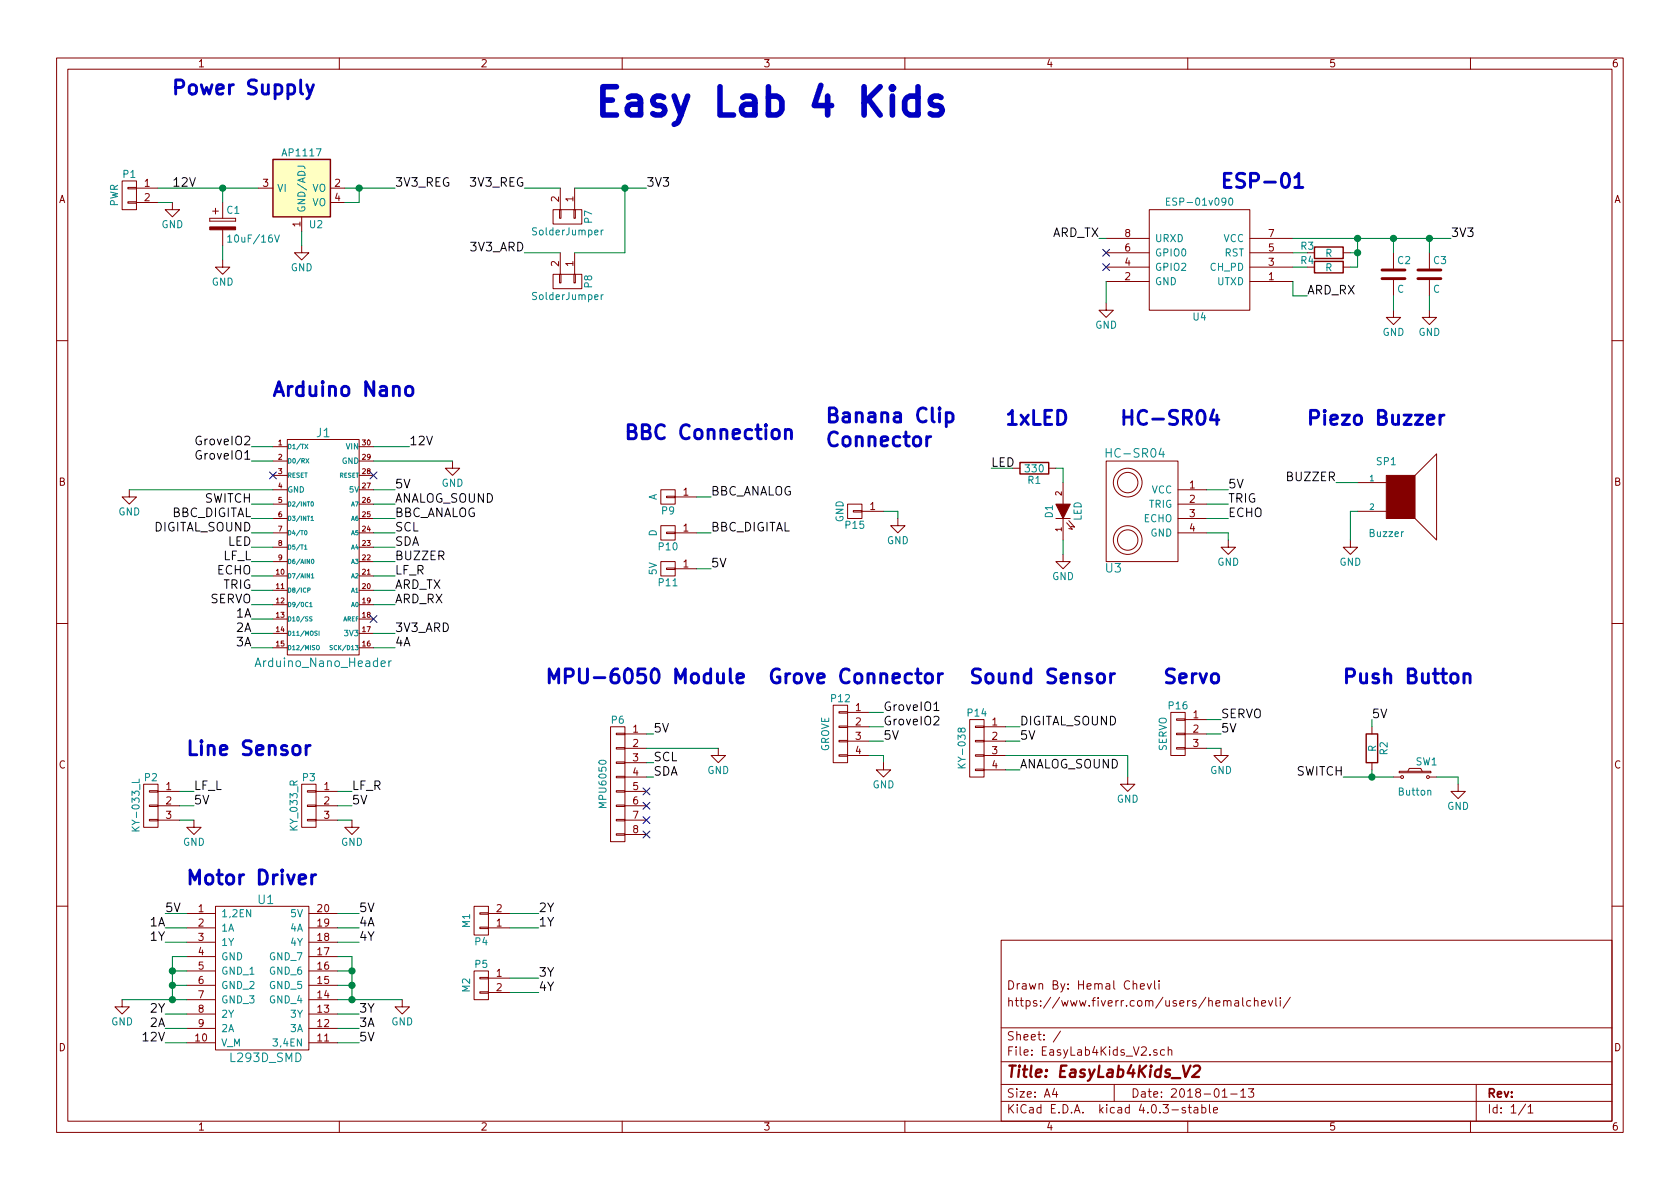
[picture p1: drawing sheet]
EESchema Schematic File Version 2
LIBS:power
LIBS:device
LIBS:transistors
LIBS:conn
LIBS:linear
LIBS:74xx
LIBS:cmos4000
LIBS:adc-dac
LIBS:memory
LIBS:xilinx
LIBS:microcontrollers
LIBS:dsp
LIBS:microchip
LIBS:analog_switches
LIBS:motorola
LIBS:texas
LIBS:intel
LIBS:audio
LIBS:interface
LIBS:digital-audio
LIBS:philips
LIBS:display
LIBS:cypress
LIBS:siliconi
LIBS:opto
LIBS:atmel
LIBS:contrib
LIBS:valves
LIBS:EasyLab4Kids_V2-cache
EELAYER 25 0
EELAYER END
$Descr A4 11693 8268
encoding utf-8
Sheet 1 1
Title "EasyLab4Kids_V2"
Date "2018-01-13"
Rev ""
Comp "Michiel Erasmus en EasyLab4Kids"
Comment1 "https://www.fiverr.com/users/hemalchevli/"
Comment2 "Drawn By: Hemal Chevli"
Comment3 "Vryheid Voorspoed Afrikaner Volksrepubliek!"
Comment4 "©2018 by EasyLab4Kids"
$EndDescr
$Comp
L Arduino_Nano_Header J1
U 1 1
P 2250 3800
F 0 "J1" H 2250 4600 60  0000 C CNN
F 1 "Arduino_Nano_Header" H 2250 3000 60  0000 C CNN
F 2 "EasyLabs4Kids:arduino_nano_header" H 2250 3800 60  0001 C CNN
F 3 "" H 2250 3800 60  0000 C CNN
	1    2250 3800
	1    0    0    -1  
$EndComp
Text Notes 4150 800  0    197  ~ 39
Easy Lab 4 Kids
Text Notes 1200 650  0    98   ~ 20
Power Supply
Text Notes 1900 2750 0    98   ~ 20
Arduino Nano
Text Notes 1300 5250 0    98   ~ 20
Line Sensor
Text Notes 1300 6150 0    98   ~ 20
Motor Driver
Text Notes 8500 1300 0    98   ~ 20
ESP-01
Text Notes 4350 3050 0    98   ~ 20
BBC Connection
Text Notes 5750 3100 0    98   ~ 20
Banana Clip \nConnector
Text Notes 7000 2950 0    98   ~ 20
1xLED
Text Notes 7800 2950 0    98   ~ 20
HC-SR04
Text Notes 9100 2950 0    98   ~ 20
Piezo Buzzer
Text Notes 3800 4750 0    98   ~ 20
MPU-6050 Module
Text Notes 5350 4750 0    98   ~ 20
Grove Connector
Text Notes 6750 4750 0    98   ~ 20
Sound Sensor
Text Notes 8100 4750 0    98   ~ 20
Servo
$Comp
L CONN_01X02 P1
U 1 1
P 900 1350
F 0 "P1" H 900 1500 50  0000 C CNN
F 1 "PWR" V 1000 1350 50  0000 C CNN
F 2 "EasyLabs4Kids:mkds_1,5-2" H 900 1350 50  0001 C CNN
F 3 "" H 900 1350 50  0000 C CNN
	1    900  1350
	-1   0    0    -1  
$EndComp
$Comp
L ESP-01v090 U4
U 1 1
P 8350 1800
F 0 "U4" H 8350 2200 50  0000 C CNN
F 1 "ESP-01v090" H 8350 1400 50  0000 C CNN
F 2 "EasyLabs4Kids:ESP-01_SilkScreen" H 8350 1800 50  0001 C CNN
F 3 "" H 8350 1800 50  0001 C CNN
	1    8350 1800
	-1   0    0    1   
$EndComp
$Comp
L CONN_01X01 P9
U 1 1
P 4650 3450
F 0 "P9" H 4650 3550 50  0000 C CNN
F 1 "A" V 4750 3450 50  0000 C CNN
F 2 "EasyLabs4Kids:BBC_CONNECTOR" H 4650 3450 50  0001 C CNN
F 3 "" H 4650 3450 50  0000 C CNN
	1    4650 3450
	-1   0    0    1   
$EndComp
$Comp
L CONN_01X01 P10
U 1 1
P 4650 3700
F 0 "P10" H 4650 3800 50  0000 C CNN
F 1 "D" V 4750 3700 50  0000 C CNN
F 2 "EasyLabs4Kids:BBC_CONNECTOR" H 4650 3700 50  0001 C CNN
F 3 "" H 4650 3700 50  0000 C CNN
	1    4650 3700
	-1   0    0    1   
$EndComp
$Comp
L CONN_01X01 P11
U 1 1
P 4650 3950
F 0 "P11" H 4650 4050 50  0000 C CNN
F 1 "5V" V 4750 3950 50  0000 C CNN
F 2 "EasyLabs4Kids:BBC_CONNECTOR" H 4650 3950 50  0001 C CNN
F 3 "" H 4650 3950 50  0000 C CNN
	1    4650 3950
	-1   0    0    1   
$EndComp
$Comp
L CONN_01X01 P15
U 1 1
P 5950 3550
F 0 "P15" H 5950 3650 50  0000 C CNN
F 1 "GND" V 6050 3550 50  0000 C CNN
F 2 "EasyLabs4Kids:Makey_conn_3.2mm" H 5950 3550 50  0001 C CNN
F 3 "" H 5950 3550 50  0000 C CNN
	1    5950 3550
	-1   0    0    1   
$EndComp
$Comp
L LED D1
U 1 1
P 7400 3550
F 0 "D1" H 7400 3650 50  0000 C CNN
F 1 "LED" H 7400 3450 50  0000 C CNN
F 2 "EasyLabs4Kids:LED-5MM" H 7400 3550 50  0001 C CNN
F 3 "" H 7400 3550 50  0000 C CNN
	1    7400 3550
	0    -1   -1   0   
$EndComp
$Comp
L R R1
U 1 1
P 7200 3250
F 0 "R1" V 7280 3250 50  0000 C CNN
F 1 "330" V 7200 3250 50  0000 C CNN
F 2 "Resistors_SMD:R_1206_HandSoldering" V 7130 3250 50  0001 C CNN
F 3 "" H 7200 3250 50  0000 C CNN
	1    7200 3250
	0    1    1    0   
$EndComp
$Comp
L SPEAKER SP1
U 1 1
P 9750 3450
F 0 "SP1" H 9650 3700 50  0000 C CNN
F 1 "Buzzer" H 9650 3200 50  0000 C CNN
F 2 "EasyLabs4Kids:Buzzer_12x9.5RM7.6" H 9750 3450 50  0001 C CNN
F 3 "" H 9750 3450 50  0000 C CNN
	1    9750 3450
	1    0    0    -1  
$EndComp
$Comp
L CONN_01X03 P16
U 1 1
P 8200 5100
F 0 "P16" H 8200 5300 50  0000 C CNN
F 1 "SERVO" V 8300 5100 50  0000 C CNN
F 2 "EasyLabs4Kids:Pin_Header_Straight_1x03" H 8200 5100 50  0001 C CNN
F 3 "" H 8200 5100 50  0000 C CNN
	1    8200 5100
	-1   0    0    -1  
$EndComp
$Comp
L CONN_01X04 P14
U 1 1
P 6800 5200
F 0 "P14" H 6800 5450 50  0000 C CNN
F 1 "KY-038" V 6900 5200 50  0000 C CNN
F 2 "EasyLabs4Kids:Pin_Header_Straight_1x04" H 6800 5200 50  0001 C CNN
F 3 "" H 6800 5200 50  0000 C CNN
	1    6800 5200
	-1   0    0    -1  
$EndComp
$Comp
L CONN_01X04 P12
U 1 1
P 5850 5100
F 0 "P12" H 5850 5350 50  0000 C CNN
F 1 "GROVE" V 5950 5100 50  0000 C CNN
F 2 "EasyLabs4Kids:grove_1x04" H 5850 5100 50  0001 C CNN
F 3 "" H 5850 5100 50  0000 C CNN
	1    5850 5100
	-1   0    0    -1  
$EndComp
$Comp
L CONN_01X03 P2
U 1 1
P 1050 5600
F 0 "P2" H 1050 5800 50  0000 C CNN
F 1 "KY-033_L" V 1150 5600 50  0000 C CNN
F 2 "EasyLabs4Kids:Pin_Header_Straight_1x03" H 1050 5600 50  0001 C CNN
F 3 "" H 1050 5600 50  0000 C CNN
	1    1050 5600
	-1   0    0    -1  
$EndComp
$Comp
L CONN_01X03 P3
U 1 1
P 2150 5600
F 0 "P3" H 2150 5800 50  0000 C CNN
F 1 "KY_033_R" V 2250 5600 50  0000 C CNN
F 2 "EasyLabs4Kids:Pin_Header_Straight_1x03" H 2150 5600 50  0001 C CNN
F 3 "" H 2150 5600 50  0000 C CNN
	1    2150 5600
	-1   0    0    -1  
$EndComp
$Comp
L CONN_01X08 P6
U 1 1
P 4300 5450
F 0 "P6" H 4300 5900 50  0000 C CNN
F 1 "MPU6050" V 4400 5450 50  0000 C CNN
F 2 "EasyLabs4Kids:MPU-6050" H 4300 5450 50  0001 C CNN
F 3 "" H 4300 5450 50  0000 C CNN
	1    4300 5450
	-1   0    0    -1  
$EndComp
Text Notes 9350 4750 0    98   ~ 20
Push Button
$Comp
L SW_PUSH_SMALL_H SW1
U 1 1
P 9850 5400
F 0 "SW1" H 9930 5510 50  0000 C CNN
F 1 "Button" H 9850 5300 50  0000 C CNN
F 2 "EasyLabs4Kids:PCB_PUSH_edit" H 9850 5600 50  0001 C CNN
F 3 "" H 9850 5600 50  0000 C CNN
	1    9850 5400
	1    0    0    -1  
$EndComp
Text Label 7650 1650 2    60   ~ 0
ARD_TX
$Comp
L R R3
U 1 1
P 9250 1750
F 0 "R3" V 9200 1600 50  0000 C CNN
F 1 "R" V 9250 1750 50  0000 C CNN
F 2 "Resistors_SMD:R_1206_HandSoldering" V 9180 1750 50  0001 C CNN
F 3 "" H 9250 1750 50  0000 C CNN
	1    9250 1750
	0    1    1    0   
$EndComp
$Comp
L R R4
U 1 1
P 9250 1850
F 0 "R4" V 9200 1700 50  0000 C CNN
F 1 "R" V 9250 1850 50  0000 C CNN
F 2 "Resistors_SMD:R_1206_HandSoldering" V 9180 1850 50  0001 C CNN
F 3 "" H 9250 1850 50  0000 C CNN
	1    9250 1850
	0    1    1    0   
$EndComp
Text Label 9100 2050 0    60   ~ 0
ARD_RX
$Comp
L C C2
U 1 1
P 9700 1900
F 0 "C2" H 9725 2000 50  0000 L CNN
F 1 "C" H 9725 1800 50  0000 L CNN
F 2 "EasyLabs4Kids:C_0805_HandSoldering" H 9738 1750 50  0001 C CNN
F 3 "" H 9700 1900 50  0000 C CNN
	1    9700 1900
	1    0    0    -1  
$EndComp
$Comp
L C C3
U 1 1
P 9950 1900
F 0 "C3" H 9975 2000 50  0000 L CNN
F 1 "C" H 9975 1800 50  0000 L CNN
F 2 "EasyLabs4Kids:C_0805_HandSoldering" H 9988 1750 50  0001 C CNN
F 3 "" H 9950 1900 50  0000 C CNN
	1    9950 1900
	1    0    0    -1  
$EndComp
$Comp
L GND #PWR01
U 1 1
P 9700 2150
F 0 "#PWR01" H 9700 1900 50  0001 C CNN
F 1 "GND" H 9700 2000 50  0000 C CNN
F 2 "" H 9700 2150 50  0000 C CNN
F 3 "" H 9700 2150 50  0000 C CNN
	1    9700 2150
	1    0    0    -1  
$EndComp
$Comp
L GND #PWR02
U 1 1
P 9950 2150
F 0 "#PWR02" H 9950 1900 50  0001 C CNN
F 1 "GND" H 9950 2000 50  0000 C CNN
F 2 "" H 9950 2150 50  0000 C CNN
F 3 "" H 9950 2150 50  0000 C CNN
	1    9950 2150
	1    0    0    -1  
$EndComp
$Comp
L GND #PWR03
U 1 1
P 7700 2100
F 0 "#PWR03" H 7700 1850 50  0001 C CNN
F 1 "GND" H 7700 1950 50  0000 C CNN
F 2 "" H 7700 2100 50  0000 C CNN
F 3 "" H 7700 2100 50  0000 C CNN
	1    7700 2100
	1    0    0    -1  
$EndComp
NoConn ~ 7700 1750
NoConn ~ 7700 1850
$Comp
L GND #PWR04
U 1 1
P 7400 3850
F 0 "#PWR04" H 7400 3600 50  0001 C CNN
F 1 "GND" H 7400 3700 50  0000 C CNN
F 2 "" H 7400 3850 50  0000 C CNN
F 3 "" H 7400 3850 50  0000 C CNN
	1    7400 3850
	1    0    0    -1  
$EndComp
Text Label 6900 3250 0    60   ~ 0
LED
$Comp
L GND #PWR05
U 1 1
P 9400 3750
F 0 "#PWR05" H 9400 3500 50  0001 C CNN
F 1 "GND" H 9400 3600 50  0000 C CNN
F 2 "" H 9400 3750 50  0000 C CNN
F 3 "" H 9400 3750 50  0000 C CNN
	1    9400 3750
	1    0    0    -1  
$EndComp
Text Label 9300 3350 2    60   ~ 0
BUZZER
$Comp
L HC-SR04 U3
U 1 1
P 7950 3550
F 0 "U3" H 7750 3950 60  0000 C CNN
F 1 "HC-SR04" H 7900 3150 60  0000 C CNN
F 2 "EasyLabs4Kids:Pin_Header_Straight_1x04" H 8200 3400 60  0001 C CNN
F 3 "" H 8200 3400 60  0001 C CNN
	1    7950 3550
	1    0    0    1   
$EndComp
$Comp
L GND #PWR06
U 1 1
P 8550 3750
F 0 "#PWR06" H 8550 3500 50  0001 C CNN
F 1 "GND" H 8550 3600 50  0000 C CNN
F 2 "" H 8550 3750 50  0000 C CNN
F 3 "" H 8550 3750 50  0000 C CNN
	1    8550 3750
	1    0    0    -1  
$EndComp
Text Label 8550 3500 0    60   ~ 0
TRIG
Text Label 8550 3600 0    60   ~ 0
ECHO
$Comp
L GND #PWR07
U 1 1
P 6250 3600
F 0 "#PWR07" H 6250 3350 50  0001 C CNN
F 1 "GND" H 6250 3450 50  0000 C CNN
F 2 "" H 6250 3600 50  0000 C CNN
F 3 "" H 6250 3600 50  0000 C CNN
	1    6250 3600
	1    0    0    -1  
$EndComp
Text Label 4950 3450 0    60   ~ 0
BBC_ANALOG
Text Label 4950 3700 0    60   ~ 0
BBC_DIGITAL
Text Label 1350 5500 0    60   ~ 0
LF_L
Text Label 2450 5500 0    60   ~ 0
LF_R
$Comp
L GND #PWR08
U 1 1
P 1350 5700
F 0 "#PWR08" H 1350 5450 50  0001 C CNN
F 1 "GND" H 1350 5550 50  0000 C CNN
F 2 "" H 1350 5700 50  0000 C CNN
F 3 "" H 1350 5700 50  0000 C CNN
	1    1350 5700
	1    0    0    -1  
$EndComp
$Comp
L GND #PWR09
U 1 1
P 2450 5700
F 0 "#PWR09" H 2450 5450 50  0001 C CNN
F 1 "GND" H 2450 5550 50  0000 C CNN
F 2 "" H 2450 5700 50  0000 C CNN
F 3 "" H 2450 5700 50  0000 C CNN
	1    2450 5700
	1    0    0    -1  
$EndComp
$Comp
L GND #PWR010
U 1 1
P 10150 5450
F 0 "#PWR010" H 10150 5200 50  0001 C CNN
F 1 "GND" H 10150 5300 50  0000 C CNN
F 2 "" H 10150 5450 50  0000 C CNN
F 3 "" H 10150 5450 50  0000 C CNN
	1    10150 5450
	1    0    0    -1  
$EndComp
Text Label 9350 5400 2    60   ~ 0
SWITCH
$Comp
L R R2
U 1 1
P 9550 5200
F 0 "R2" V 9630 5200 50  0000 C CNN
F 1 "R" V 9550 5200 50  0000 C CNN
F 2 "Resistors_SMD:R_1206_HandSoldering" V 9480 5200 50  0001 C CNN
F 3 "" H 9550 5200 50  0000 C CNN
	1    9550 5200
	1    0    0    -1  
$EndComp
Text Label 8500 5000 0    60   ~ 0
SERVO
$Comp
L GND #PWR011
U 1 1
P 8500 5200
F 0 "#PWR011" H 8500 4950 50  0001 C CNN
F 1 "GND" H 8500 5050 50  0000 C CNN
F 2 "" H 8500 5200 50  0000 C CNN
F 3 "" H 8500 5200 50  0000 C CNN
	1    8500 5200
	1    0    0    -1  
$EndComp
$Comp
L L293D_SMD U1
U 1 1
P 1850 6750
F 0 "U1" H 1850 7250 60  0000 C CNN
F 1 "L293D_SMD" H 1850 6150 60  0000 C CNN
F 2 "EasyLabs4Kids:SOIC-20_7.5x12.8mm_Pitch1.27mm" H 1850 6300 60  0001 C CNN
F 3 "" H 1850 6300 60  0001 C CNN
	1    1850 6750
	1    0    0    -1  
$EndComp
$Comp
L GND #PWR012
U 1 1
P 850 6950
F 0 "#PWR012" H 850 6700 50  0001 C CNN
F 1 "GND" H 850 6800 50  0000 C CNN
F 2 "" H 850 6950 50  0000 C CNN
F 3 "" H 850 6950 50  0000 C CNN
	1    850  6950
	1    0    0    -1  
$EndComp
$Comp
L GND #PWR013
U 1 1
P 2800 6950
F 0 "#PWR013" H 2800 6700 50  0001 C CNN
F 1 "GND" H 2800 6800 50  0000 C CNN
F 2 "" H 2800 6950 50  0000 C CNN
F 3 "" H 2800 6950 50  0000 C CNN
	1    2800 6950
	1    0    0    -1  
$EndComp
Text Label 1150 6450 2    60   ~ 0
1A
Text Label 1150 6550 2    60   ~ 0
1Y
Text Label 2500 6450 0    60   ~ 0
4A
Text Label 2500 6550 0    60   ~ 0
4Y
Text Label 1150 7050 2    60   ~ 0
2Y
Text Label 1150 7150 2    60   ~ 0
2A
Text Label 1150 7250 2    60   ~ 0
12V
Text Label 2500 7050 0    60   ~ 0
3Y
Text Label 2500 7150 0    60   ~ 0
3A
Text Label 7100 5050 0    60   ~ 0
DIGITAL_SOUND
Text Label 7100 5350 0    60   ~ 0
ANALOG_SOUND
$Comp
L GND #PWR014
U 1 1
P 7850 5400
F 0 "#PWR014" H 7850 5150 50  0001 C CNN
F 1 "GND" H 7850 5250 50  0000 C CNN
F 2 "" H 7850 5400 50  0000 C CNN
F 3 "" H 7850 5400 50  0000 C CNN
	1    7850 5400
	1    0    0    -1  
$EndComp
$Comp
L GND #PWR015
U 1 1
P 5000 5200
F 0 "#PWR015" H 5000 4950 50  0001 C CNN
F 1 "GND" H 5000 5050 50  0000 C CNN
F 2 "" H 5000 5200 50  0000 C CNN
F 3 "" H 5000 5200 50  0000 C CNN
	1    5000 5200
	1    0    0    -1  
$EndComp
Text Label 4550 5400 0    60   ~ 0
SDA
Text Label 4550 5300 0    60   ~ 0
SCL
Text Label 1200 1300 0    60   ~ 0
12V
$Comp
L GND #PWR016
U 1 1
P 1200 1400
F 0 "#PWR016" H 1200 1150 50  0001 C CNN
F 1 "GND" H 1200 1250 50  0000 C CNN
F 2 "" H 1200 1400 50  0000 C CNN
F 3 "" H 1200 1400 50  0000 C CNN
	1    1200 1400
	1    0    0    -1  
$EndComp
Text Label 2750 1300 0    60   ~ 0
3V3_REG
$Comp
L GND #PWR017
U 1 1
P 2100 1700
F 0 "#PWR017" H 2100 1450 50  0001 C CNN
F 1 "GND" H 2100 1550 50  0000 C CNN
F 2 "" H 2100 1700 50  0000 C CNN
F 3 "" H 2100 1700 50  0000 C CNN
	1    2100 1700
	1    0    0    -1  
$EndComp
Text Label 2750 4400 0    60   ~ 0
3V3_ARD
Text Label 3650 1750 2    60   ~ 0
3V3_ARD
$Comp
L CONN_01X02 P8
U 1 1
P 3950 1950
F 0 "P8" H 3950 2100 50  0000 C CNN
F 1 "SolderJumper" V 4050 1950 50  0000 C CNN
F 2 "EasyLabs4Kids:SolderJumper" H 3950 1950 50  0001 C CNN
F 3 "" H 3950 1950 50  0000 C CNN
	1    3950 1950
	0    1    1    0   
$EndComp
$Comp
L CONN_01X02 P7
U 1 1
P 3950 1500
F 0 "P7" H 3950 1650 50  0000 C CNN
F 1 "SolderJumper" V 4050 1500 50  0000 C CNN
F 2 "EasyLabs4Kids:SolderJumper" H 3950 1500 50  0001 C CNN
F 3 "" H 3950 1500 50  0000 C CNN
	1    3950 1500
	0    1    1    0   
$EndComp
Text Label 3650 1300 2    60   ~ 0
3V3_REG
Text Label 4500 1300 0    60   ~ 0
3V3
$Comp
L CP C1
U 1 1
P 1550 1550
F 0 "C1" H 1575 1650 50  0000 L CNN
F 1 "10uF/16V" H 1575 1450 50  0000 L CNN
F 2 "EasyLabs4Kids:C_0805_HandSoldering" H 1588 1400 50  0001 C CNN
F 3 "" H 1550 1550 50  0000 C CNN
	1    1550 1550
	1    0    0    -1  
$EndComp
$Comp
L GND #PWR018
U 1 1
P 1550 1800
F 0 "#PWR018" H 1550 1550 50  0001 C CNN
F 1 "GND" H 1550 1650 50  0000 C CNN
F 2 "" H 1550 1800 50  0000 C CNN
F 3 "" H 1550 1800 50  0000 C CNN
	1    1550 1800
	1    0    0    -1  
$EndComp
$Comp
L GND #PWR019
U 1 1
P 900 3400
F 0 "#PWR019" H 900 3150 50  0001 C CNN
F 1 "GND" H 900 3250 50  0000 C CNN
F 2 "" H 900 3400 50  0000 C CNN
F 3 "" H 900 3400 50  0000 C CNN
	1    900  3400
	1    0    0    -1  
$EndComp
$Comp
L GND #PWR020
U 1 1
P 3150 3200
F 0 "#PWR020" H 3150 2950 50  0001 C CNN
F 1 "GND" H 3150 3050 50  0000 C CNN
F 2 "" H 3150 3200 50  0000 C CNN
F 3 "" H 3150 3200 50  0000 C CNN
	1    3150 3200
	1    0    0    -1  
$EndComp
NoConn ~ 2600 3300
Text Label 2850 3100 0    60   ~ 0
12V
Text Label 2750 3400 0    60   ~ 0
5V
Text Label 4950 3950 0    60   ~ 0
5V
Text Label 8550 3400 0    60   ~ 0
5V
Text Label 9550 5000 0    60   ~ 0
5V
Text Label 8500 5100 0    60   ~ 0
5V
Text Label 7100 5150 0    60   ~ 0
5V
Text Label 4550 5100 0    60   ~ 0
5V
Text Label 2450 5600 0    60   ~ 0
5V
Text Label 1350 5600 0    60   ~ 0
5V
Text Label 1150 6350 0    60   ~ 0
5V
Text Label 2500 7250 0    60   ~ 0
5V
Text Label 2500 6350 0    60   ~ 0
5V
Text Label 10100 1650 0    60   ~ 0
3V3
$Comp
L CONN_01X02 P4
U 1 1
P 3350 6400
F 0 "P4" H 3350 6550 50  0000 C CNN
F 1 "M1" V 3450 6400 50  0000 C CNN
F 2 "EasyLabs4Kids:mkds_1,5-2" H 3350 6400 50  0001 C CNN
F 3 "" H 3350 6400 50  0000 C CNN
	1    3350 6400
	-1   0    0    1   
$EndComp
$Comp
L CONN_01X02 P5
U 1 1
P 3350 6850
F 0 "P5" H 3350 7000 50  0000 C CNN
F 1 "M2" V 3450 6850 50  0000 C CNN
F 2 "EasyLabs4Kids:mkds_1,5-2" H 3350 6850 50  0001 C CNN
F 3 "" H 3350 6850 50  0000 C CNN
	1    3350 6850
	-1   0    0    -1  
$EndComp
Text Label 3750 6350 0    60   ~ 0
2Y
Text Label 3750 6450 0    60   ~ 0
1Y
Text Label 3750 6800 0    60   ~ 0
3Y
Text Label 3750 6900 0    60   ~ 0
4Y
Text Label 1750 4200 2    60   ~ 0
SERVO
Text Label 2750 4100 0    60   ~ 0
ARD_TX
Text Label 2750 4200 0    60   ~ 0
ARD_RX
Wire Wire Line
	7700 1650 7650 1650
Wire Wire Line
	9000 1650 10100 1650
Wire Wire Line
	9100 1750 9000 1750
Wire Wire Line
	9400 1750 9450 1750
Wire Wire Line
	9450 1650 9450 1850
Connection ~ 9450 1650
Wire Wire Line
	9450 1850 9400 1850
Connection ~ 9450 1750
Wire Wire Line
	9100 1850 9000 1850
Wire Wire Line
	9700 2150 9700 2050
Wire Wire Line
	7700 2100 7700 1950
Wire Wire Line
	9000 1950 9000 2050
Wire Wire Line
	9000 2050 9100 2050
Wire Wire Line
	9700 1750 9700 1650
Connection ~ 9700 1650
Wire Wire Line
	9950 1750 9950 1650
Connection ~ 9950 1650
Wire Wire Line
	9950 2050 9950 2150
Wire Wire Line
	7350 3250 7400 3250
Wire Wire Line
	7400 3250 7400 3350
Wire Wire Line
	7400 3850 7400 3750
Wire Wire Line
	7050 3250 6900 3250
Wire Wire Line
	9450 3550 9400 3550
Wire Wire Line
	9400 3550 9400 3750
Wire Wire Line
	9450 3350 9300 3350
Wire Wire Line
	8400 3400 8550 3400
Wire Wire Line
	8400 3700 8550 3700
Wire Wire Line
	8550 3700 8550 3750
Wire Wire Line
	8400 3500 8550 3500
Wire Wire Line
	8550 3600 8400 3600
Wire Wire Line
	6150 3550 6250 3550
Wire Wire Line
	6250 3550 6250 3600
Wire Wire Line
	4850 3450 4950 3450
Wire Wire Line
	4950 3700 4850 3700
Wire Wire Line
	4850 3950 4950 3950
Wire Wire Line
	1250 5500 1350 5500
Wire Wire Line
	1250 5700 1350 5700
Wire Wire Line
	2350 5500 2450 5500
Wire Wire Line
	2350 5700 2450 5700
Wire Wire Line
	10000 5400 10150 5400
Wire Wire Line
	10150 5400 10150 5450
Wire Wire Line
	9350 5400 9700 5400
Wire Wire Line
	9550 5350 9550 5400
Connection ~ 9550 5400
Wire Wire Line
	9550 5000 9550 5050
Wire Wire Line
	8400 5000 8500 5000
Wire Wire Line
	8500 5200 8400 5200
Wire Wire Line
	1300 6350 1150 6350
Wire Wire Line
	2350 6350 2500 6350
Wire Wire Line
	850  6950 1300 6950
Wire Wire Line
	1200 6650 1200 6950
Wire Wire Line
	1200 6650 1300 6650
Connection ~ 1200 6950
Wire Wire Line
	2350 6650 2450 6650
Wire Wire Line
	2450 6650 2450 6950
Wire Wire Line
	2350 6950 2800 6950
Connection ~ 2450 6950
Wire Wire Line
	1300 6450 1150 6450
Wire Wire Line
	1300 6550 1150 6550
Wire Wire Line
	1300 7050 1150 7050
Wire Wire Line
	1300 7150 1150 7150
Wire Wire Line
	2350 6450 2500 6450
Wire Wire Line
	2350 6550 2500 6550
Wire Wire Line
	2350 7050 2500 7050
Wire Wire Line
	2350 7150 2500 7150
Wire Wire Line
	2350 7250 2500 7250
Wire Wire Line
	1150 7250 1300 7250
Wire Wire Line
	2350 6750 2450 6750
Connection ~ 2450 6750
Wire Wire Line
	2350 6850 2450 6850
Connection ~ 2450 6850
Wire Wire Line
	1300 6750 1200 6750
Connection ~ 1200 6750
Wire Wire Line
	1300 6850 1200 6850
Connection ~ 1200 6850
Wire Wire Line
	7000 5050 7100 5050
Wire Wire Line
	7000 5250 7850 5250
Wire Wire Line
	7000 5350 7100 5350
Wire Wire Line
	7850 5250 7850 5400
Wire Wire Line
	4500 5200 5000 5200
Wire Wire Line
	4500 5300 4550 5300
Wire Wire Line
	4500 5400 4550 5400
Wire Wire Line
	1100 1300 1800 1300
Wire Wire Line
	1100 1400 1200 1400
Wire Wire Line
	2400 1300 2750 1300
Wire Wire Line
	2100 1700 2100 1600
Wire Wire Line
	2600 4400 2750 4400
Wire Wire Line
	4000 1300 4500 1300
Wire Wire Line
	4000 1750 4350 1750
Wire Wire Line
	4350 1750 4350 1300
Connection ~ 4350 1300
Wire Wire Line
	3900 1300 3650 1300
Wire Wire Line
	3900 1750 3650 1750
Wire Wire Line
	1550 1400 1550 1300
Connection ~ 1550 1300
Wire Wire Line
	1550 1800 1550 1700
Wire Wire Line
	1900 3400 900  3400
Wire Wire Line
	2600 3200 3150 3200
Wire Wire Line
	2600 3100 2850 3100
Wire Wire Line
	6050 5150 6150 5150
Wire Wire Line
	6050 5050 6150 5050
Wire Wire Line
	2600 3400 2750 3400
Wire Wire Line
	8500 5100 8400 5100
Wire Wire Line
	7100 5150 7000 5150
Wire Wire Line
	4500 5100 4550 5100
Wire Wire Line
	2350 5600 2450 5600
Wire Wire Line
	1350 5600 1250 5600
Wire Wire Line
	3550 6350 3750 6350
Wire Wire Line
	3550 6450 3750 6450
Wire Wire Line
	3550 6800 3750 6800
Wire Wire Line
	3550 6900 3750 6900
Wire Wire Line
	1750 4200 1900 4200
Wire Wire Line
	2750 4200 2600 4200
Wire Wire Line
	2750 4100 2600 4100
Text Label 1750 4300 2    60   ~ 0
1A
Text Label 2750 4500 0    60   ~ 0
4A
Text Label 1750 4400 2    60   ~ 0
2A
Text Label 1750 4500 2    60   ~ 0
3A
Wire Wire Line
	1750 4300 1900 4300
Wire Wire Line
	1750 4400 1900 4400
Wire Wire Line
	2750 4500 2600 4500
Wire Wire Line
	1750 4500 1900 4500
Text Label 1750 4000 2    60   ~ 0
ECHO
Text Label 1750 4100 2    60   ~ 0
TRIG
Wire Wire Line
	1750 4000 1900 4000
Wire Wire Line
	1750 4100 1900 4100
Text Label 2750 3900 0    60   ~ 0
BUZZER
Wire Wire Line
	1750 3700 1900 3700
NoConn ~ 4500 5500
NoConn ~ 4500 5600
NoConn ~ 4500 5700
NoConn ~ 4500 5800
Text Label 1750 3900 2    60   ~ 0
LF_L
Text Label 2750 4000 0    60   ~ 0
LF_R
Wire Wire Line
	1750 3900 1900 3900
Wire Wire Line
	2600 4000 2750 4000
Wire Wire Line
	2600 3800 2750 3800
Wire Wire Line
	2600 3700 2750 3700
Text Label 2750 3700 0    60   ~ 0
SCL
Text Label 2750 3800 0    60   ~ 0
SDA
Text Label 1750 3500 2    60   ~ 0
SWITCH
Wire Wire Line
	2750 3900 2600 3900
Text Label 1750 3800 2    60   ~ 0
LED
Wire Wire Line
	1750 3800 1900 3800
Text Label 2750 3600 0    60   ~ 0
BBC_ANALOG
Wire Wire Line
	2750 3600 2600 3600
Text Label 1750 3600 2    60   ~ 0
BBC_DIGITAL
Wire Wire Line
	1750 3600 1900 3600
Text Label 2750 3500 0    60   ~ 0
ANALOG_SOUND
Wire Wire Line
	2750 3500 2600 3500
Text Label 1750 3700 2    60   ~ 0
DIGITAL_SOUND
Wire Wire Line
	1750 3500 1900 3500
Wire Wire Line
	6050 4950 6150 4950
Text Label 6150 4950 0    60   ~ 0
GroveIO1
Text Label 6150 5050 0    60   ~ 0
GroveIO2
Text Label 6150 5150 0    60   ~ 0
5V
Wire Wire Line
	6050 5250 6150 5250
Wire Wire Line
	6150 5250 6150 5300
$Comp
L GND #PWR021
U 1 1
P 6150 5300
F 0 "#PWR021" H 6150 5050 50  0001 C CNN
F 1 "GND" H 6150 5150 50  0000 C CNN
F 2 "" H 6150 5300 50  0000 C CNN
F 3 "" H 6150 5300 50  0000 C CNN
	1    6150 5300
	1    0    0    -1  
$EndComp
Text Label 1750 3200 2    60   ~ 0
GroveIO1
Wire Wire Line
	1750 3100 1900 3100
Wire Wire Line
	1900 3200 1750 3200
Text Label 1750 3100 2    60   ~ 0
GroveIO2
NoConn ~ 1900 3300
NoConn ~ 2600 4300
$Comp
L AP1117 U2
U 1 1
P 2100 1300
F 0 "U2" H 2200 1050 50  0000 C CNN
F 1 "AP1117" H 2100 1550 50  0000 C CNN
F 2 "TO_SOT_Packages_SMD:SOT-223" H 2100 950 50  0001 C CNN
F 3 "" H 2200 1050 50  0000 C CNN
	1    2100 1300
	1    0    0    -1  
$EndComp
Wire Wire Line
	2400 1400 2500 1400
Wire Wire Line
	2500 1400 2500 1300
Connection ~ 2500 1300
$EndSCHEMATC
